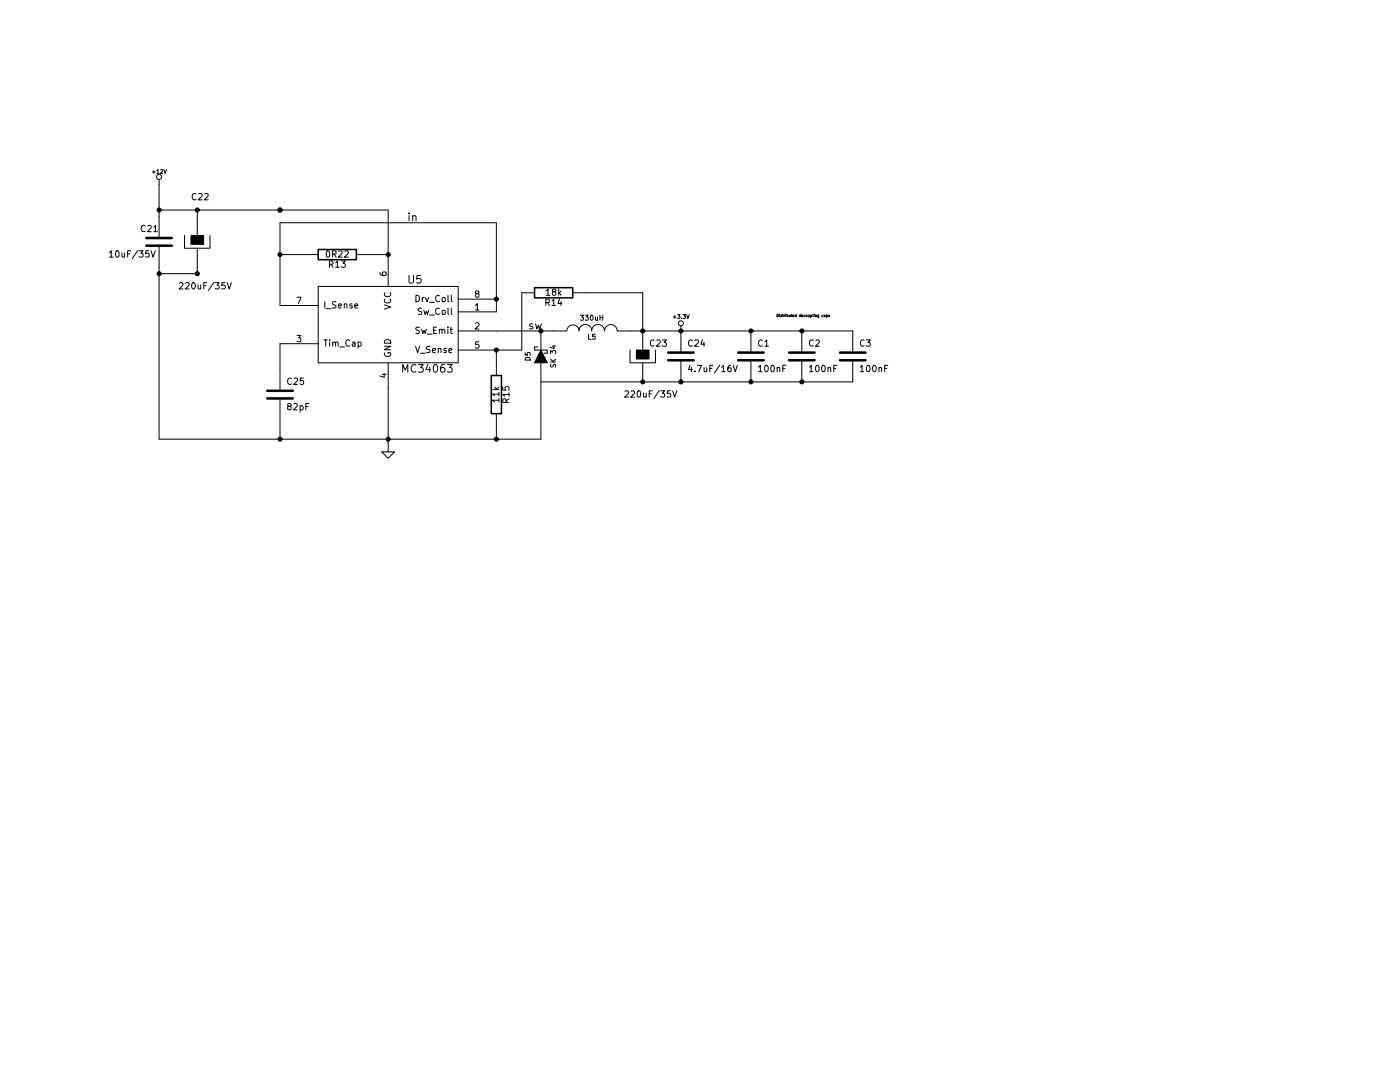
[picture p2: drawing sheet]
EESchema Schematic File Version 2  date Wed 27 Feb 2013 09:07:31 PM CET
LIBS:power
LIBS:device
LIBS:transistors
LIBS:conn
LIBS:linear
LIBS:regul
LIBS:74xx
LIBS:cmos4000
LIBS:adc-dac
LIBS:memory
LIBS:xilinx
LIBS:special
LIBS:microcontrollers
LIBS:dsp
LIBS:microchip
LIBS:analog_switches
LIBS:motorola
LIBS:texas
LIBS:intel
LIBS:audio
LIBS:interface
LIBS:digital-audio
LIBS:philips
LIBS:display
LIBS:cypress
LIBS:siliconi
LIBS:opto
LIBS:contrib
LIBS:valves
LIBS:pca9685
LIBS:irlts6242
LIBS:atmega328p-a
LIBS:atmel
LIBS:ledctrl-cache
EELAYER 25  0
EELAYER END
$Descr A4 11700 8267
encoding utf-8
Sheet 2 2
Title ""
Date "27 feb 2013"
Rev ""
Comp ""
Comment1 ""
Comment2 ""
Comment3 ""
Comment4 ""
$EndDescr
Text Notes 6100 2500 0    20   ~ 0
Distributed decoupling caps
Connection ~ 6300 3000
Wire Wire Line
	6700 3000 4250 3000
Connection ~ 6300 2600
Wire Wire Line
	2200 3300 2200 3450
Connection ~ 2200 3450
Wire Wire Line
	1250 1450 1250 1700
Wire Wire Line
	1250 2150 1550 2150
Wire Wire Line
	3050 2050 3050 1650
Connection ~ 1250 1650
Connection ~ 1550 2150
Wire Wire Line
	1550 2150 1550 2100
Connection ~ 5050 2600
Connection ~ 4250 2600
Wire Wire Line
	3900 2600 4350 2600
Connection ~ 3900 2750
Wire Wire Line
	3900 2850 3900 2750
Wire Wire Line
	3900 3450 3900 3350
Connection ~ 3050 2000
Wire Wire Line
	2900 2000 3050 2000
Connection ~ 3900 2350
Wire Wire Line
	3900 2450 3900 1750
Wire Wire Line
	2200 2400 2200 1750
Wire Wire Line
	2200 1750 3900 1750
Wire Wire Line
	2400 2000 2200 2000
Connection ~ 2200 2000
Wire Wire Line
	2200 2900 2200 2700
Wire Wire Line
	3900 2750 4100 2750
Wire Wire Line
	4100 2750 4100 2300
Connection ~ 5350 2600
Connection ~ 5050 3000
Connection ~ 5350 3000
Connection ~ 1250 2150
Wire Wire Line
	1550 1650 1550 1700
Connection ~ 1550 1650
Wire Wire Line
	3050 1650 1250 1650
Wire Wire Line
	3050 3550 3050 3050
Connection ~ 3050 3450
Wire Wire Line
	4250 3000 4250 3450
Connection ~ 3900 3450
Wire Wire Line
	4600 2300 5050 2300
Wire Wire Line
	5050 2300 5050 2600
Connection ~ 2200 1650
Wire Wire Line
	1250 2100 1250 3450
Wire Wire Line
	1250 3450 4250 3450
Connection ~ 2200 1650
Wire Wire Line
	4950 2600 6700 2600
Connection ~ 5900 2600
Connection ~ 5900 3000
$Comp
L C C3
U 1 1
P 6700 2800
F 0 "C3" H 6750 2900 50  0000 L CNN
F 1 "100nF" H 6750 2700 50  0000 L CNN
	1    6700 2800
	1    0    0    -1  
$EndComp
$Comp
L C C2
U 1 1
P 6300 2800
F 0 "C2" H 6350 2900 50  0000 L CNN
F 1 "100nF" H 6350 2700 50  0000 L CNN
	1    6300 2800
	1    0    0    -1  
$EndComp
$Comp
L C C1
U 1 1
P 5900 2800
F 0 "C1" H 5950 2900 50  0000 L CNN
F 1 "100nF" H 5950 2700 50  0000 L CNN
	1    5900 2800
	1    0    0    -1  
$EndComp
$Comp
L +3.3V #PWR063
U 1 1
P 5350 2600
F 0 "#PWR063" H 5350 2560 30  0001 C CNN
F 1 "+3.3V" H 5350 2710 30  0000 C CNN
	1    5350 2600
	1    0    0    -1  
$EndComp
$Comp
L +12V #PWR064
U 1 1
P 1250 1450
F 0 "#PWR064" H 1250 1400 20  0001 C CNN
F 1 "+12V" H 1250 1550 30  0000 C CNN
	1    1250 1450
	1    0    0    -1  
$EndComp
Text Label 3200 1750 0    60   ~ 0
in
Text Label 4150 2600 0    60   ~ 0
sw
$Comp
L GND #PWR010
U 1 1
P 3050 3550
AR Path="/4FDA26EB/4FDA284E" Ref="#PWR010"  Part="1" 
AR Path="/4FDA311D/4FDA284E" Ref="#PWR02"  Part="1" 
AR Path="/4FDA310B/4FDA284E" Ref="#PWR04"  Part="1" 
AR Path="/4FDA30F5/4FDA284E" Ref="#PWR06"  Part="1" 
AR Path="/4FDA30E3/4FDA284E" Ref="#PWR08"  Part="1" 
AR Path="/51290DEE/4FDA284E" Ref="#PWR065"  Part="1" 
F 0 "#PWR065" H 3050 3550 30  0001 C CNN
F 1 "GND" H 3050 3480 30  0001 C CNN
	1    3050 3550
	1    0    0    -1  
$EndComp
$Comp
L CAPAPOL C22
U 1 1
P 1550 1900
AR Path="/4FDA26EB/4EB549F2" Ref="C22"  Part="1" 
AR Path="/4FDA311D/4EB549F2" Ref="C2"  Part="1" 
AR Path="/4FDA310B/4EB549F2" Ref="C7"  Part="1" 
AR Path="/4FDA30F5/4EB549F2" Ref="C12"  Part="1" 
AR Path="/4FDA30E3/4EB549F2" Ref="C17"  Part="1" 
AR Path="/51290DEE/4EB549F2" Ref="C22"  Part="1" 
F 0 "C22" H 1500 2250 50  0000 L CNN
F 1 "220uF/35V" H 1400 1550 50  0000 L CNN
	1    1550 1900
	1    0    0    -1  
$EndComp
$Comp
L C C21
U 1 1
P 1250 1900
AR Path="/4FDA26EB/4EB5492E" Ref="C21"  Part="1" 
AR Path="/4FDA311D/4EB5492E" Ref="C1"  Part="1" 
AR Path="/4FDA310B/4EB5492E" Ref="C6"  Part="1" 
AR Path="/4FDA30F5/4EB5492E" Ref="C11"  Part="1" 
AR Path="/4FDA30E3/4EB5492E" Ref="C16"  Part="1" 
AR Path="/51290DEE/4EB5492E" Ref="C21"  Part="1" 
F 0 "C21" H 1100 2000 50  0000 L CNN
F 1 "10uF/35V" H 850 1800 50  0000 L CNN
	1    1250 1900
	1    0    0    -1  
$EndComp
$Comp
L C C24
U 1 1
P 5350 2800
AR Path="/4FDA26EB/4D04D22A" Ref="C24"  Part="1" 
AR Path="/4FDA311D/4D04D22A" Ref="C4"  Part="1" 
AR Path="/4FDA310B/4D04D22A" Ref="C9"  Part="1" 
AR Path="/4FDA30F5/4D04D22A" Ref="C14"  Part="1" 
AR Path="/4FDA30E3/4D04D22A" Ref="C19"  Part="1" 
AR Path="/51290DEE/4D04D22A" Ref="C24"  Part="1" 
F 0 "C24" H 5400 2900 50  0000 L CNN
F 1 "4.7uF/16V" H 5400 2700 50  0000 L CNN
	1    5350 2800
	1    0    0    -1  
$EndComp
$Comp
L CAPAPOL C23
U 1 1
P 5050 2800
AR Path="/4FDA26EB/4D04D0AE" Ref="C23"  Part="1" 
AR Path="/4FDA311D/4D04D0AE" Ref="C3"  Part="1" 
AR Path="/4FDA310B/4D04D0AE" Ref="C8"  Part="1" 
AR Path="/4FDA30F5/4D04D0AE" Ref="C13"  Part="1" 
AR Path="/4FDA30E3/4D04D0AE" Ref="C18"  Part="1" 
AR Path="/51290DEE/4D04D0AE" Ref="C23"  Part="1" 
F 0 "C23" H 5100 2900 50  0000 L CNN
F 1 "220uF/35V" H 4900 2500 50  0000 L CNN
	1    5050 2800
	1    0    0    -1  
$EndComp
$Comp
L INDUCTOR L5
U 1 1
P 4650 2600
AR Path="/4FDA26EB/4D04CFE3" Ref="L5"  Part="1" 
AR Path="/4FDA311D/4D04CFE3" Ref="L1"  Part="1" 
AR Path="/4FDA310B/4D04CFE3" Ref="L2"  Part="1" 
AR Path="/4FDA30F5/4D04CFE3" Ref="L3"  Part="1" 
AR Path="/4FDA30E3/4D04CFE3" Ref="L4"  Part="1" 
AR Path="/51290DEE/4D04CFE3" Ref="L5"  Part="1" 
F 0 "L5" V 4600 2600 40  0000 C CNN
F 1 "330uH" V 4750 2600 40  0000 C CNN
	1    4650 2600
	0    -1   -1   0   
$EndComp
$Comp
L DIODESCH D5
U 1 1
P 4250 2800
AR Path="/4FDA26EB/4D04CF74" Ref="D5"  Part="1" 
AR Path="/4FDA311D/4D04CF74" Ref="D1"  Part="1" 
AR Path="/4FDA310B/4D04CF74" Ref="D2"  Part="1" 
AR Path="/4FDA30F5/4D04CF74" Ref="D3"  Part="1" 
AR Path="/4FDA30E3/4D04CF74" Ref="D4"  Part="1" 
AR Path="/51290DEE/4D04CF74" Ref="D5"  Part="1" 
F 0 "D5" H 4250 2900 40  0000 C CNN
F 1 "SK 34" H 4250 2700 40  0000 C CNN
	1    4250 2800
	0    -1   -1   0   
$EndComp
$Comp
L C C25
U 1 1
P 2200 3100
AR Path="/4FDA26EB/4D04CF13" Ref="C25"  Part="1" 
AR Path="/4FDA311D/4D04CF13" Ref="C5"  Part="1" 
AR Path="/4FDA310B/4D04CF13" Ref="C10"  Part="1" 
AR Path="/4FDA30F5/4D04CF13" Ref="C15"  Part="1" 
AR Path="/4FDA30E3/4D04CF13" Ref="C20"  Part="1" 
AR Path="/51290DEE/4D04CF13" Ref="C25"  Part="1" 
F 0 "C25" H 2250 3200 50  0000 L CNN
F 1 "82pF" H 2250 3000 50  0000 L CNN
	1    2200 3100
	1    0    0    -1  
$EndComp
$Comp
L R R14
U 1 1
P 4350 2300
AR Path="/4FDA26EB/4D04CED4" Ref="R14"  Part="1" 
AR Path="/4FDA311D/4D04CED4" Ref="R2"  Part="1" 
AR Path="/4FDA310B/4D04CED4" Ref="R5"  Part="1" 
AR Path="/4FDA30F5/4D04CED4" Ref="R8"  Part="1" 
AR Path="/4FDA30E3/4D04CED4" Ref="R11"  Part="1" 
AR Path="/51290DEE/4D04CED4" Ref="R14"  Part="1" 
F 0 "R14" V 4430 2300 50  0000 C CNN
F 1 "18k" V 4350 2300 50  0000 C CNN
	1    4350 2300
	0    1    1    0   
$EndComp
$Comp
L R R15
U 1 1
P 3900 3100
AR Path="/4FDA26EB/4D04CEB9" Ref="R15"  Part="1" 
AR Path="/4FDA311D/4D04CEB9" Ref="R3"  Part="1" 
AR Path="/4FDA310B/4D04CEB9" Ref="R6"  Part="1" 
AR Path="/4FDA30F5/4D04CEB9" Ref="R9"  Part="1" 
AR Path="/4FDA30E3/4D04CEB9" Ref="R12"  Part="1" 
AR Path="/51290DEE/4D04CEB9" Ref="R15"  Part="1" 
F 0 "R15" V 3980 3100 50  0000 C CNN
F 1 "11k" V 3900 3100 50  0000 C CNN
	1    3900 3100
	1    0    0    -1  
$EndComp
$Comp
L R R13
U 1 1
P 2650 2000
AR Path="/4FDA26EB/4D04CE98" Ref="R13"  Part="1" 
AR Path="/4FDA311D/4D04CE98" Ref="R1"  Part="1" 
AR Path="/4FDA310B/4D04CE98" Ref="R4"  Part="1" 
AR Path="/4FDA30F5/4D04CE98" Ref="R7"  Part="1" 
AR Path="/4FDA30E3/4D04CE98" Ref="R10"  Part="1" 
AR Path="/51290DEE/4D04CE98" Ref="R13"  Part="1" 
F 0 "R13" V 2730 2000 50  0000 C CNN
F 1 "0R22" V 2650 2000 50  0000 C CNN
	1    2650 2000
	0    1    1    0   
$EndComp
$Comp
L MC34063 U5
U 1 1
P 3050 2550
AR Path="/4FDA26EB/4D04CE01" Ref="U5"  Part="1" 
AR Path="/4FDA311D/4D04CE01" Ref="U1"  Part="1" 
AR Path="/4FDA310B/4D04CE01" Ref="U2"  Part="1" 
AR Path="/4FDA30F5/4D04CE01" Ref="U3"  Part="1" 
AR Path="/4FDA30E3/4D04CE01" Ref="U4"  Part="1" 
AR Path="/51290DEE/4D04CE01" Ref="U5"  Part="1" 
F 0 "U5" H 3200 2900 60  0000 L CNN
F 1 "MC34063" H 3150 2200 60  0000 L CNN
	1    3050 2550
	1    0    0    -1  
$EndComp
$EndSCHEMATC
